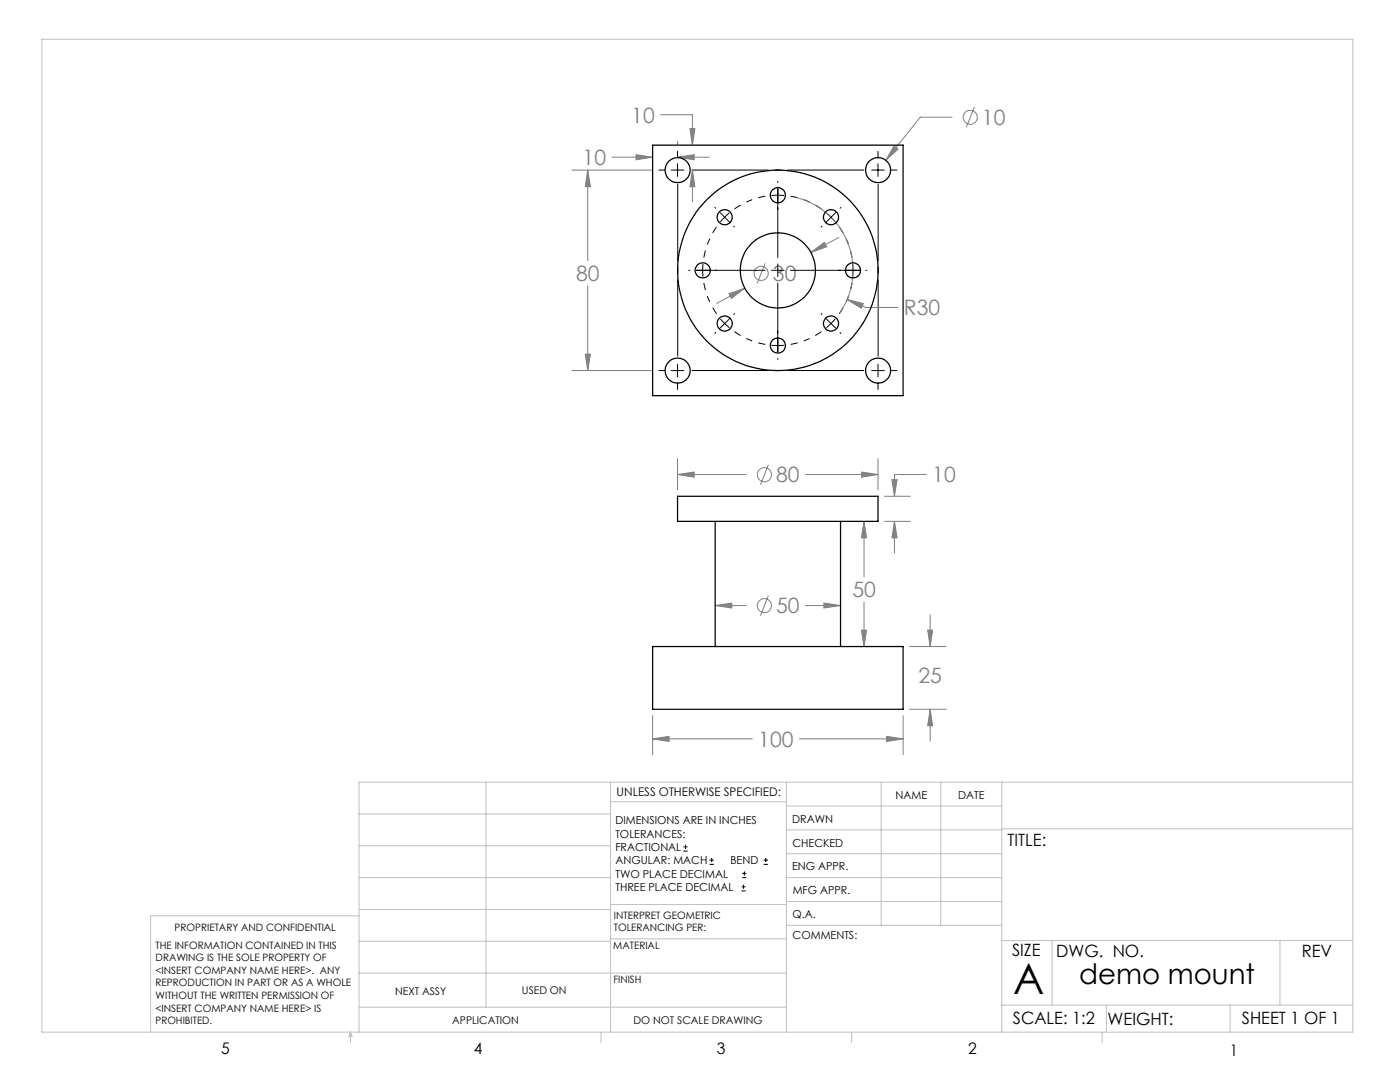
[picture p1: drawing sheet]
<svg xmlns="http://www.w3.org/2000/svg" width="279mm" height="216mm" viewBox="0 0 279 216" stroke-linecap="round" stroke-linejoin="round" font-family="sans-serif">
<g fill="none" stroke="#808080" stroke-width=".2">
<path d="M114.1 33.9h16.1M117.3 33.9l.5 3.4h-1zM117.3 33.9v18.1M122.1 31.4h8.1M126.9 30.9l3.3 .5-3.3 .5zM131.8 22.9h6.4v6.1M135.2 31.4l3.3-.5v1zM135.2 28.2v.7M135.2 31.4h6.4M137.7 25.6h1l-.5 3.4zM138.2 33.9l.5 3.4h-1zM138.2 33.9v6.4"/>
<path d="M159.2 39.5a15 15 0 0 1 8.4 23M178.4 29.1l.8 .6-2.4 2.3zM190 23.4h-6.3l-6.9 8.6M194.5 21.4l-1.7 4M117.3 57v16.9M145.5 58.6l3.1-1.1-2.6 2zM148.6 57.5l-5.5 3M152.7 52.5l-1.6 4.1M161.8 50.4l2.7-2 .5 .8zM167.4 47.4l-5.6 3M169.1 59.8l3.2 .8-.4 .9zM169.1 59.8l3.7 1.5h6.4"/>
<path d="M114.1 73.9h16.1M116.8 70.7h1l-.5 3.2zM135.2 94.7l3.3-.5v1zM135.2 94.7h13.7M135.2 91.5v6.3M153.4 92.7l-1.6 4M160.8 94.7h14.4M171.9 94.2l3.3 .5-3.3 .5zM175.2 91.5v6.3M176.5 99h5.2M178 95.7h1l-.5 3.3zM184.9 94.7h-6.4v4.3"/>
<path d="M153.4 118.8l-1.6 4.1M172.4 104l.5 3.3h-1zM172.4 104v11.1M176.5 104h5.2M178.5 104l.5 3.3h-1zM178.5 104v6.4M142.7 120.8l3.4-.5v1zM142.7 120.8h6.2M160.8 120.8h6.9M164.4 120.3l3.3 .5-3.3 .5zM171.9 125.7h1l-.5 3.3zM172.4 120.2v8.8"/>
<path d="M181.5 129h7.3M185.1 125.7h1l-.5 3.3zM185.6 122.7v6.3M130.2 147.4l3.3-.5v1.1zM130.2 142.8v7.8M130.2 147.4h19.9M159.5 147.4h20.7M176.9 146.9l3.3 .5-3.3 .6zM180.2 142.8v7.8M181.5 141.5h7.3M185.6 141.5l.5 3.3h-1zM185.6 141.5v6.4"/>
<circle cx="193.6" cy="23.4" r="1.41"/>
<circle cx="151.9" cy="54.5" r="1.41"/>
<circle cx="152.6" cy="94.7" r="1.4"/>
<circle cx="152.5" cy="120.8" r="1.41"/>
</g>
<g fill="none" stroke="#000" stroke-width=".2">
<path d="M131.5 33.9h1.2M133.9 33.9h2.6M135.2 30.2v1.2M135.2 32.7v2.5M154 39h2.5M155.2 36.2v.2M155.2 37.7v13.7M174 33.9h2.5M175.2 30.2v1.2M175.2 32.7v2.5M177.8 33.9h1.2M137.4 53.9h.3"/>
<path d="M139 53.9h13.7M140.3 52.7v2.5M142.7 41.4l.1 .2M143.7 42.4l1.8 1.8M145.6 42.5l-1.8 1.8M146.4 45.2l.2 .1M154 53.9h2.5M155.2 52.7v2.5M155.2 56.5v13.7M157.8 53.9h13.7M164 45.2l-.1 .1M164.9 42.5l1.8 1.8"/>
<path d="M166.8 42.4l-1.8 1.8M167.8 41.4l-.2 .2M170.2 52.7v2.5M172.8 53.9h.2M131.5 73.9h1.2M133.9 73.9h2.6M135.2 72.7v2.5M135.2 76.5v1.2M142.8 66.4l-.1 .1M143.8 63.6l.8 1M144.6 64.6l1 .8M144.6 64.6l-.9 .8"/>
<path d="M145.5 63.7l-.9 .9M146.6 62.6l-.2 .2M154 68.9h2.5M155.2 71.5v.2M163.9 62.6l.1 .2M165 63.7l.8 .9M165.8 64.6l-.9 .8M165.8 64.6l1 .8M166.7 63.6l-.9 1M167.6 66.4l.2 .1M174 73.9h2.5M175.2 72.7v2.5"/>
<path d="M175.2 76.5v1.2M177.8 73.9h1.2M136.4 169.8h.8M136.4 169h.8M136.8 168.6v.8M141.6 172.5h.9M141.6 171.6h.9M142 171.2v.8M148 177.8h.8M148 177h.8M148.1 175.1h.8M148.1 174.3h.8"/>
<path d="M148.4 176.5v.8M148.6 173.9v.8M152.4 172.5h.8M152.4 171.6h.8M152.8 171.2v.8"/>
</g>
<path d="M152.7 39.1a15 15 0 0 0-6.1 2.6M140.5 56.5a15 15 0 0 0 2.5 6.1M143 45.3a15 15 0 0 0-2.5 6.1M163.9 41.7a15 15 0 0 0-6.1-2.6M170 51.4a15 15 0 0 0-2.5-6.1M146.6 66.2a15 15 0 0 0 6.1 2.5M157.8 68.7a15 15 0 0 0 6.1-2.5M167.5 62.6a15 15 0 0 0 2.5-6.1" fill="none" stroke="#000" stroke-width=".2" stroke-dasharray="15.2 1.3 1.3 1.3" stroke-dashoffset="13.8" stroke-linecap="butt"/>
<path d="M172.7 33.9h-34.9M135.3 71.4v-34.9M172.7 73.9h-34.9M175.3 71.4v-34.9" fill="none" stroke="#000" stroke-width=".2" stroke-dasharray="15.2 1.3 1.3 1.3" stroke-dashoffset="-.3"/>
<g fill="none" stroke="#c0c0c0" stroke-width=".2">
<path d="M8.4 7.8h261.6v198.2h-261.6zM97 156.1v44.9M121.8 156.1v49.9M121.8 160h35.2M157 156.1v49.9M175.9 156.1v28.5M187.7 156.1v28.5M199.9 156.1v49.9M270 156.1h-198.4v49.9M71.6 175.1h50.2M71.6 168.8h50.2M71.6 162.4h50.2"/>
<path d="M157 170.4h42.9M157 165.6h42.9M157 160.8h42.9M157 175.1h42.9M157 179.9h42.9M199.9 165.4h70.1M71.6 194.2h85.4M71.6 187.8h50.2M71.6 181.5h50.2M71.6 182.7h-41.5v23.3M121.8 187.3h35.2M121.8 180.5h35.2"/>
<path d="M157 184.6h42.9M199.9 187.7h70.1M210 187.7v12.9M255.4 187.7v12.9M70 206v2.1M70 206l.3 .8h-.7zM71.6 201h85.4M119.9 206v2.1M170 206v2.1M199.9 200.6h70.1M220 206v2.1M220.8 200.6v5.4"/>
<path d="M245.5 200.6v5.4"/>
</g>
<path d="M130.2 147.4l3.3-.5v1.1zM176.9 146.9l3.3 .5-3.3 .6zM185.6 141.5l.5 3.3h-1zM185.1 125.7h1l-.5 3.3zM171.9 125.7h1l-.5 3.3zM172.4 104l.5 3.3h-1zM178.5 104l.5 3.3h-1zM178 95.7h1l-.5 3.3zM142.7 120.8l3.4-.5v1zM164.4 120.3l3.3 .5-3.3 .5zM135.2 94.7l3.3-.5v1zM171.9 94.2l3.3 .5-3.3 .5zM169.1 59.8l2.8 1.7 .4-.9zM138.2 33.9l.5 3.4h-1zM137.7 25.6h1l-.5 3.4zM135.2 31.4l3.3-.5v1zM126.9 30.9l3.3 .5-3.3 .5zM117.3 33.9l.5 3.4h-1zM116.8 70.7h1l-.5 3.2zM161.8 50.4l3.2-1.2-.5-.8zM145.5 58.6l.5 .9 2.6-2zM178.4 29.1l-1.6 2.9 2.4-2.3z" fill="#808080"/>
<g fill="none" stroke="#000" stroke-width=".25">
<path d="M130.2 29h50v50h-50zM135.2 99h40v5h-40zM142.7 104v25M167.7 104v25M130.2 129h50v12.5h-50z"/>
<circle cx="135.2" cy="33.9" r="2.5"/>
<circle cx="155.2" cy="39" r="1.51"/>
<circle cx="175.2" cy="33.9" r="2.5"/>
<circle cx="140.2" cy="54" r="1.51"/>
<circle cx="144.6" cy="43.3" r="1.51"/>
<circle cx="155.2" cy="53.9" r="20"/>
<circle cx="155.2" cy="54" r="7.5"/>
<circle cx="165.9" cy="43.4" r="1.51"/>
<circle cx="170.2" cy="54" r="1.5"/>
<circle cx="135.2" cy="74" r="2.5"/>
<circle cx="144.6" cy="64.6" r="1.51"/>
<circle cx="155.2" cy="69" r="1.5"/>
<circle cx="165.9" cy="64.6" r="1.5"/>
<circle cx="175.2" cy="74" r="2.5"/>
</g>
<text font-size="8.5" x="202.2" y="198.3">A</text>
<text font-size="5.6" x="215.4" y="196.3">demo mount</text>
<g font-size="4.2" fill="#808080">
<text x="126" y="24.5">10</text>
<text x="196" y="24.9">10</text>
<text x="116.3" y="33">10</text>
<text x="115" y="56.1">80</text>
<text x="154.3" y="56.1">30</text>
<text x="180.4" y="62.9">R30</text>
<text x="154.9" y="96.3">80</text>
<text x="186.1" y="96.3">10</text>
<text x="170.1" y="119.2">50</text>
<text x="154.9" y="122.4">50</text>
<text x="183.3" y="136.3">25</text>
<text x="151.3" y="149">100</text>
</g>
<g font-size="3.4">
<text x="201.1" y="168.8">TITLE:</text>
<text x="202" y="190.8">SIZE</text>
<text x="210.8" y="190.9">DWG. NO.</text>
<text x="259.8" y="191">REV</text>
<text x="202.1" y="204.4">SCALE: 1:2</text>
<text x="221" y="204.5">WEIGHT:</text>
<text x="247.8" y="204.4">SHEET 1 OF 1</text>
</g>
<g font-size="3.2">
<text x="44.2" y="210.4">5</text>
<text x="94.6" y="210.3">4</text>
<text x="143.1" y="210.4">3</text>
<text x="193.2" y="210.3">2</text>
<text x="245.4" y="210.6">1</text>
</g>
<text font-size="2.4" x="123.1" y="158.9">UNLESS OTHERWISE SPECIFIED:</text>
<g font-size="2.2">
<text x="178.7" y="159.4">NAME</text>
<text x="191.2" y="159.4">DATE</text>
<text x="122.8" y="164.5">DIMENSIONS ARE IN INCHES</text>
<text x="122.8" y="167.1">TOLERANCES:</text>
<text x="158.1" y="164.2">DRAWN</text>
<text x="122.8" y="169.8">FRACTIONAL</text>
<text x="122.8" y="172.5">ANGULAR: MACH</text>
<text x="145.8" y="172.5">BEND</text>
<text x="158.1" y="173.7">ENG APPR.</text>
<text x="158.2" y="169.1">CHECKED</text>
<text x="122.8" y="175.1">TWO PLACE DECIMAL</text>
<text x="122.8" y="177.8">THREE PLACE DECIMAL</text>
<text x="158.2" y="178.4">MFG APPR.</text>
<text x="158.2" y="183.2">Q.A.</text>
<text x="158.2" y="187.4">COMMENTS:</text>
</g>
<g font-size="2.1">
<text x="78.8" y="198.5">NEXT ASSY</text>
<text x="104.2" y="198.4">USED ON</text>
<text x="90.2" y="204.3">APPLICATION</text>
<text x="126.4" y="204.3">DO NOT SCALE DRAWING</text>
</g>
<g font-size="2">
<text x="34.8" y="185.7">PROPRIETARY AND CONFIDENTIAL</text>
<text x="122.5" y="183.3">INTERPRET GEOMETRIC</text>
<text x="122.5" y="185.9">TOLERANCING PER:</text>
<text x="31.1" y="189.3">THE INFORMATION CONTAINED IN THIS</text>
<text x="31.1" y="191.8">DRAWING IS THE SOLE PROPERTY OF</text>
<text x="122.4" y="189.4">MATERIAL</text>
<text x="31.1" y="194.3">&lt;INSERT COMPANY NAME HERE&gt;. ANY</text>
<text x="31.1" y="196.8">REPRODUCTION IN PART OR AS A WHOLE</text>
<text x="122.4" y="196.2">FINISH</text>
<text x="31.1" y="199.4">WITHOUT THE WRITTEN PERMISSION OF</text>
<text x="31.1" y="201.9">&lt;INSERT COMPANY NAME HERE&gt; IS</text>
<text x="31.1" y="204.4">PROHIBITED.</text>
</g>
</svg>
